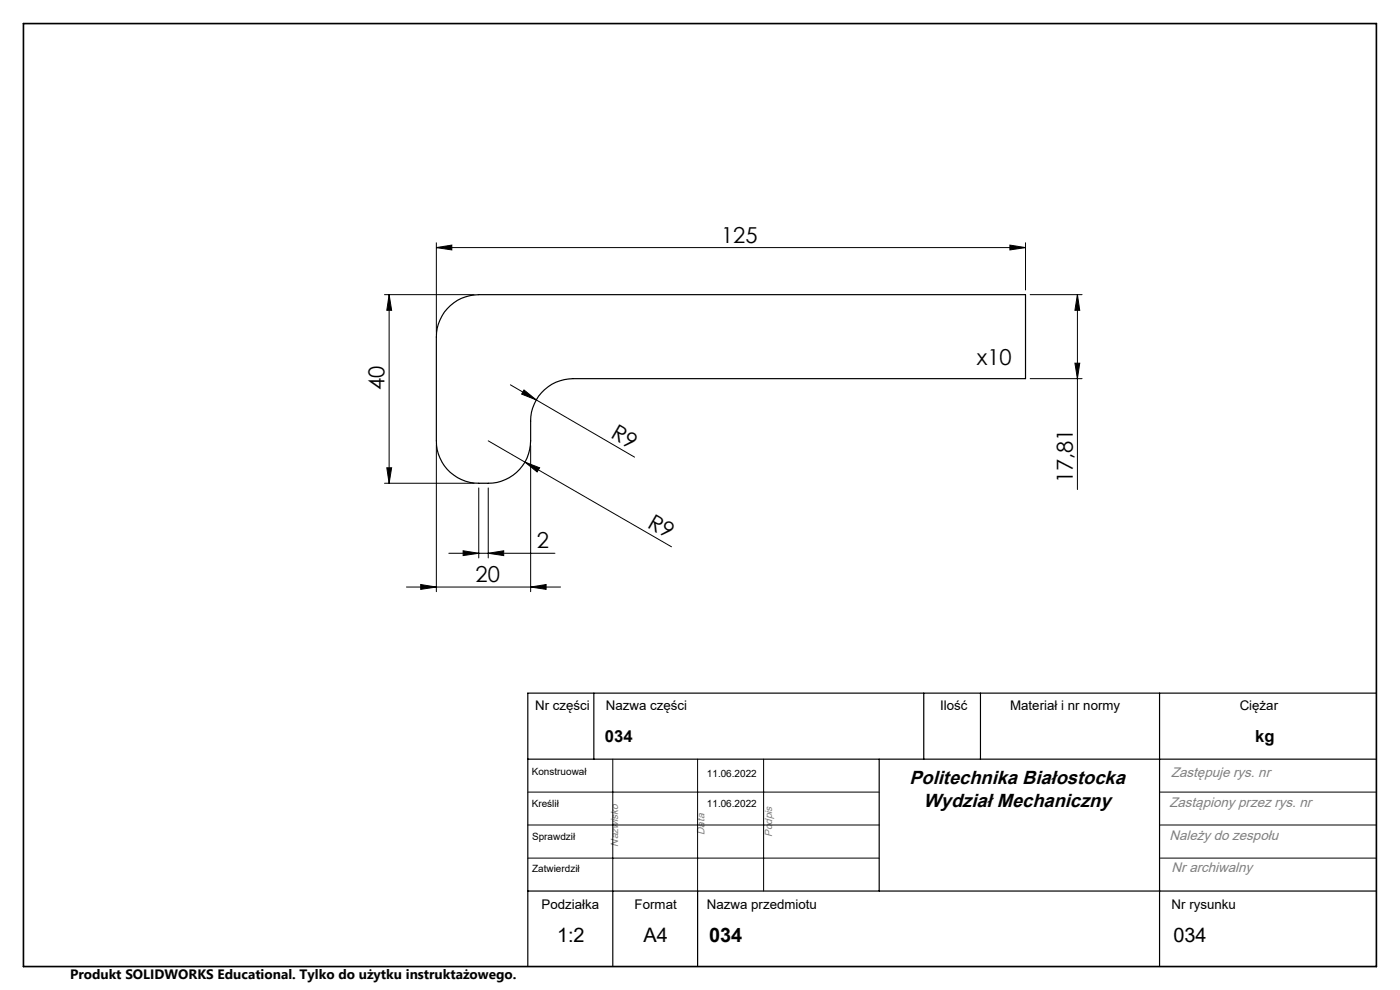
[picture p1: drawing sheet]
<svg xmlns="http://www.w3.org/2000/svg" width="297mm" height="210mm" viewBox="0 0 297 210" stroke-linecap="round" stroke-linejoin="round" font-family="sans-serif">
<g fill="none" stroke="#000" stroke-width=".21">
<path d="M92.6 52.5l3.2-.5v1zM92.6 51.5v19M92.6 52.5h125M214.2 52l3.4 .5-3.4 .5zM217.6 51.5v10M81.6 62.5h19M82.5 62.5l.6 3.3h-1zM82.6 62.5v40M218.5 62.5h11.1M228 77h1.1l-.5 3.3zM228.6 62.5v41.3M228.6 62.5l.5 3.3h-1.1z"/>
<path d="M82.1 99.2h1l-.6 3.3zM92.6 94.5v31M103.6 93.5l38.9 22.5M108.3 81.6l26.3 15.4M111.2 82.7l2.6 2.1-3.1-1.2zM111.4 98l3.1 1.2-.6 .9zM112.6 94.5v31M218.5 80.3h11.1M81.6 102.5h19M95.2 117.4h22.5M98.2 116.8l3.4 .6-3.4 .5zM101.6 103.5v14.8"/>
<path d="M103.6 117.4l3.3-.6v1.1zM103.6 103.5v14.8M86.2 124.5h32.7M89.3 124l3.3 .5-3.3 .5zM112.6 124.5l3.3-.5v1zM112 168h74.5M112 175h74.5M130 161v28M148 161v28M162 161v28M246 168h46M246 175h46"/>
<path d="M112 182h74.5M246 182h46"/>
</g>
<path d="M94.9 65.5a8.9 8.9 0 0 1 6.7-3h116v17.8h-96a9 9 0 0 0-9 9 18.1 18.1 0 0 1-.5 7 9 9 0 0 1-8.5 6.2 10.1 10.1 0 0 1-7.3-1.7 8.9 8.9 0 0 1-3.7-7.3v-22a8.9 8.9 0 0 1 2.3-6zM126 147v14M196 147v14M208 147v14M246 147v58M292 147h-180v58M112 161h180M186.5 161v28M112 189h180M130 189v16M148 189v16" fill="none" stroke="#000" stroke-width=".25"/>
<path d="M5 5h287v200h-287z" fill="none" stroke="#000" stroke-width=".35"/>
<g fill="#000">
<path d="M111.4 98l3.1 1.2-.6 .9zM111.2 82.7l2.6 2.1-3.1-1.2z"/>
<path d="M92.6 52.5l3.2-.5v1zM214.2 52l3.4 .5-3.4 .5zM98.2 116.8l3.4 .6-3.4 .5zM103.6 117.4l3.3-.6v1.1zM89.3 124l3.3 .5-3.3 .5zM112.6 124.5l3.3-.5v1z"/>
<path d="M228 77h1.1l-.5 3.3zM228.6 62.5l.5 3.3h-1.1z"/>
<path d="M82.1 99.2h1l-.6 3.3zM82.5 62.5l.6 3.3h-1z"/>
</g>
<g font-size="4.7">
<text x="153" y="51.5">125</text>
<text x="207.2" y="77.5">x10</text>
<text x="81.6" y="82.8" transform="rotate(-90 81.6 82.8)">40</text>
<text x="129.3" y="92.7" transform="rotate(30 129.3 92.7)">R9</text>
<text x="227.6" y="102.6" transform="rotate(-90 227.6 102.6)">17,81</text>
<text x="137.2" y="111.7" transform="rotate(30 137.2 111.7)">R9</text>
<text x="113.9" y="116.3">2</text>
<text x="100.9" y="123.5">20</text>
</g>
<g font-size="4.2">
<text x="118.2" y="199.8">1:2</text>
<text x="136.5" y="199.8">A4</text>
<text x="150.4" y="199.8">034</text>
<text x="248.9" y="199.8">034</text>
</g>
<g font-size="4">
<text x="192.9" y="166.2">Politechnika Białostocka</text>
<text x="195.9" y="171.1">Wydział Mechaniczny</text>
</g>
<g font-size="3.5">
<text x="128.3" y="157.5">034</text>
<text x="266.3" y="157.4">kg</text>
</g>
<g font-size="2.9" fill="#808080">
<text x="248.4" y="164.9">Zastępuje rys. nr</text>
<text x="248.1" y="171.2">Zastąpiony przez rys. nr</text>
<text x="248.1" y="178.1">Należy do zespołu</text>
<text x="248.6" y="185">Nr archiwalny</text>
</g>
<text font-size="2.9" x="14.9" y="207.6">Produkt SOLIDWORKS Educational. Tylko do użytku instruktażowego.</text>
<g font-size="2.8">
<text x="113.5" y="150.6">Nr części</text>
<text x="128.5" y="150.6">Nazwa części</text>
<text x="199.4" y="150.6">Ilość</text>
<text x="214.3" y="150.6">Materiał i nr normy</text>
<text x="263" y="150.6">Ciężar</text>
<text x="114.9" y="192.9">Podziałka</text>
<text x="134.6" y="192.9">Format</text>
<text x="150" y="192.9">Nazwa przedmiotu</text>
<text x="248.6" y="192.9">Nr rysunku</text>
</g>
<g font-size="2.2" fill="#808080">
<text x="131.1" y="179.6" transform="rotate(-90 131.1 179.6)">Nazwisko</text>
<text x="149.4" y="177.1" transform="rotate(-90 149.4 177.1)">Data</text>
<text x="163.8" y="177.6" transform="rotate(-90 163.8 177.6)">Podpis</text>
</g>
<g font-size="2.1">
<text x="112.8" y="164.3">Konstruował</text>
<text x="150" y="164.9">11.06.2022</text>
<text x="112.8" y="171.2">Kreślił</text>
<text x="150" y="171.2">11.06.2022</text>
<text x="112.9" y="178.1">Sprawdził</text>
<text x="112.9" y="185">Zatwierdził</text>
</g>
</svg>
